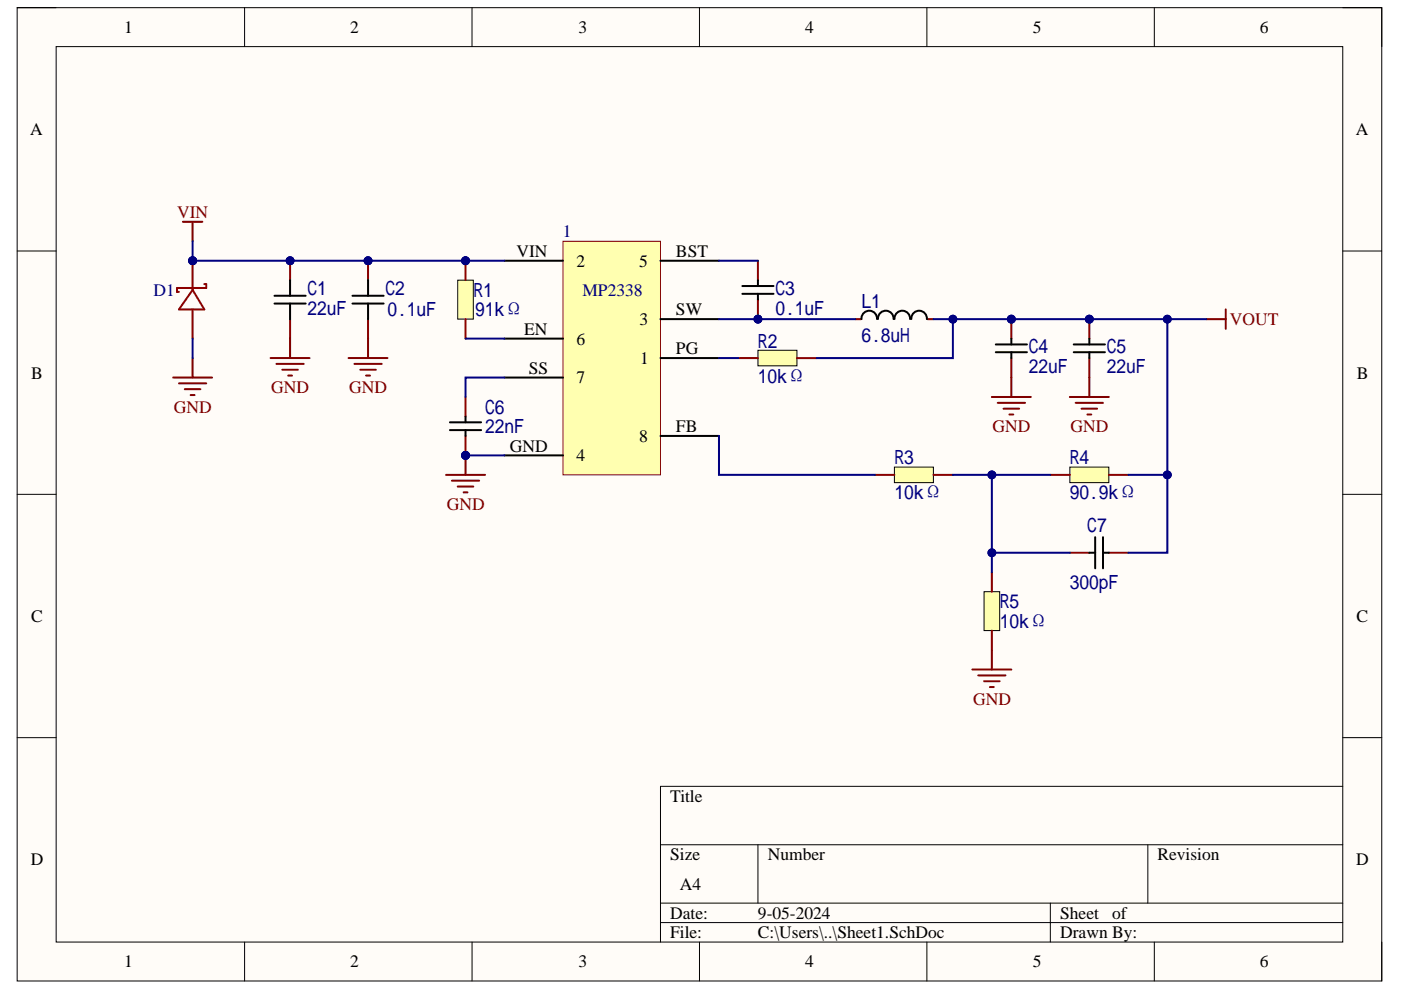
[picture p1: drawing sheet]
# Altium schematic sheet Sheet1.SchDoc
size 177 x 127 mm; SheetNumber: 1; SheetTotal: 1

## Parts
1  MP2338  [PCBComponent_1]
*  D1  [PCBComponent_1]
C1  22uF  [C0805]
C2  0.1uF  [C0805]
C3  0.1uF  [C0603]
C4  22uF  [C0603]
C5  22uF  [C0603]
C6  22nF  [C0603]
C7  300pF  [C0603]
L1  6.8uH  [IND-SMD_L7.0-W6.6]
R1  191kΩ  [R0603]
R2  10kΩ  [R0603]
R3  10kΩ  [R0603]
R4  90.9kΩ  [R0603]
R5  10kΩ  [R0603]

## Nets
GND: 1.GND(4) *.2(A) C1.1 C2.1 C4.1 C5.1 C6.1 R5.1
VIN: 1.VIN(2) *.1(K) C1.2 C2.2 R1.2
VOUT: C4.2 C5.2 C7.2 L1.2 R2.2 R4.2
Net1_BST: 1.BST(5) C3.2
Net1_EN: 1.EN(6) R1.1
Net1_FB: 1.FB(8) R3.1
Net1_PG: 1.PG(1) R2.1
Net1_SS: 1.SS(7) C6.2
Net1_SW: 1.SW(3) C3.1 L1.1
NetC7_1: C7.1 R3.2 R4.1 R5.2
